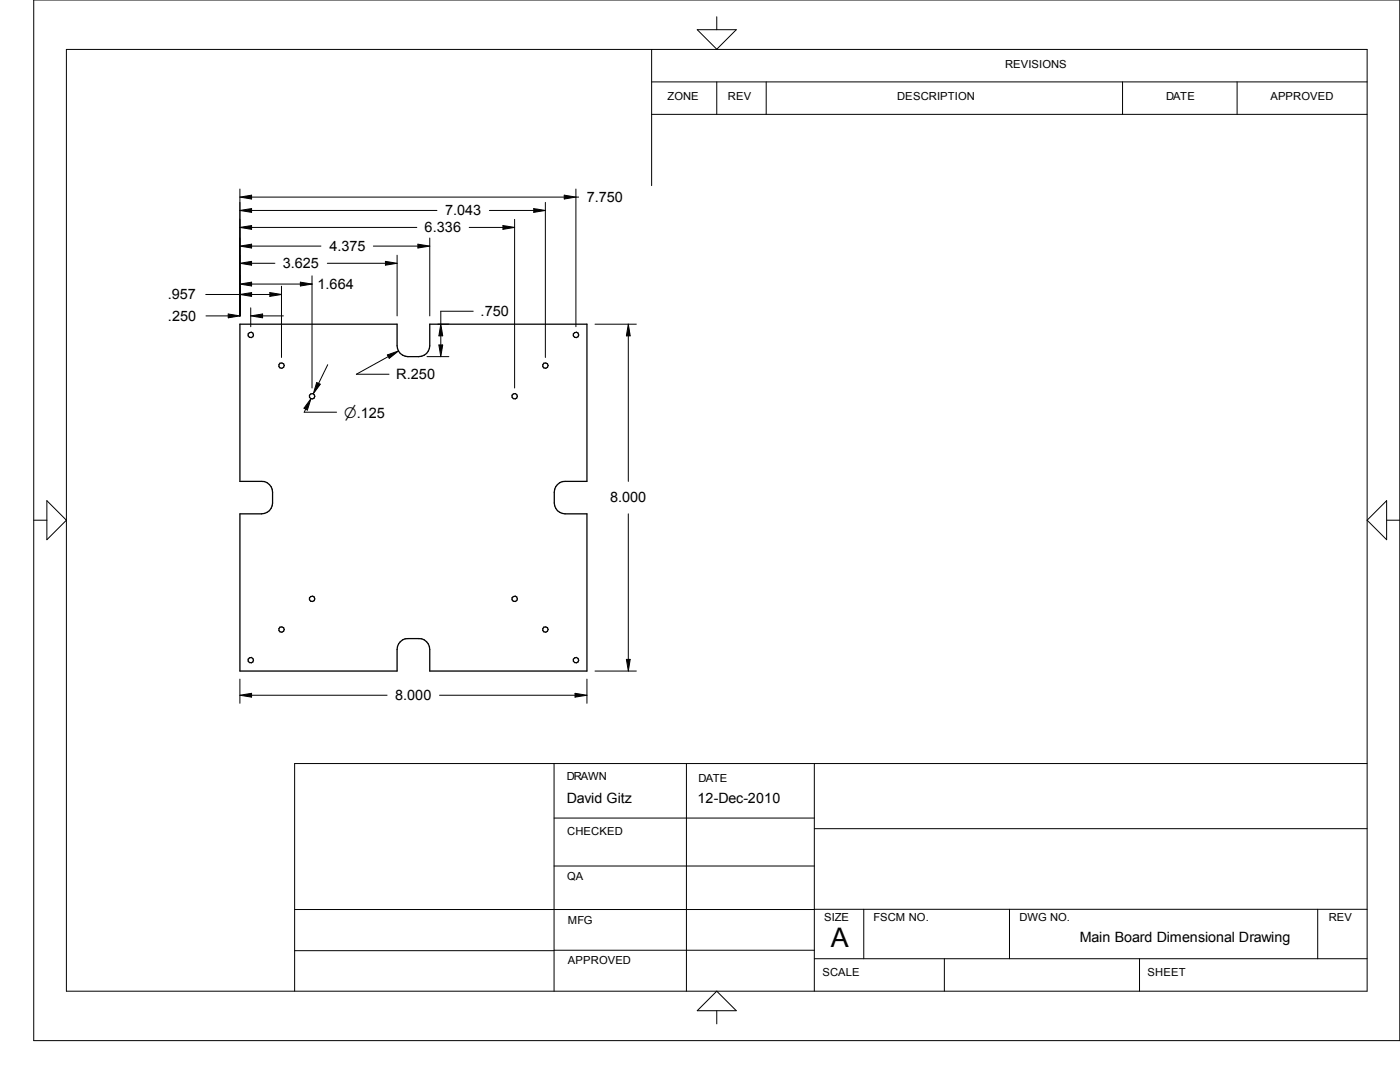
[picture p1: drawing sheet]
<svg xmlns="http://www.w3.org/2000/svg" width="279mm" height="216mm" viewBox="0 0 279 216" stroke-linecap="round" stroke-linejoin="round" font-family="sans-serif">
<g fill="none" stroke="#000" stroke-width=".25">
<path d="M47.9 64.7h31.3v4.3a2.17 2.17 0 0 0 2.2 2.2 4.1 4.1 0 0 0 3.7-.7l.4-.4 .3-1.1v-4.3h31.3v31.4h-4.3a2.17 2.17 0 0 0-2.2 2.1v2.2a2.17 2.17 0 0 0 2.2 2.1h4.3v31.4h-31.3v-4.3a2.17 2.17 0 0 0-2.2-2.2h-2.2a2.17 2.17 0 0 0-2.2 2.2v4.3h-31.3v-31.4h4.3a2.17 2.17 0 0 0 2.2-2.1v-2.2a2.17 2.17 0 0 0-2.2-2.1h-4.3z"/>
<circle cx="50" cy="66.8" r=".55"/>
<circle cx="56.2" cy="73" r=".54"/>
<circle cx="62.3" cy="79.1" r=".54"/>
<circle cx="102.7" cy="79.1" r=".54"/>
<circle cx="108.8" cy="73" r=".54"/>
<circle cx="114.9" cy="66.8" r=".54"/>
<circle cx="62.3" cy="119.5" r=".55"/>
<circle cx="102.7" cy="119.5" r=".55"/>
<circle cx="50.1" cy="131.7" r=".54"/>
<circle cx="56.2" cy="125.6" r=".54"/>
<circle cx="108.8" cy="125.6" r=".54"/>
<circle cx="114.9" cy="131.7" r=".54"/>
</g>
<g fill="none" stroke="#000" stroke-width=".2">
<path d="M6.7 0h272.7v207.6h-272.7zM13.3 9.9h259.5v187.9h-259.5zM130 16.3h142.8M130 9.9v27.1M139.1 5.9h7.8l-3.9 3.9zM143 3.3v2.6M143 16.3v6.5M152.9 16.3v6.5M224 16.3v6.5M246.9 16.3v6.5M47.9 37.7v25.3M47.9 39.3l2.3-.4v.8z"/>
<path d="M50.2 39.3h62.4M112.6 38.9l2.3 .4-2.3 .4zM114.9 37.7v27.5M114.9 39.3h.6M130 22.8h142.8M41.1 58.8h6.8M47.9 52.5l2.3-.3v.7zM47.9 42l2.3-.4v.8zM47.9 45.4l2.3-.4v.8zM47.9 49.1l2.3-.4v.8zM47.9 56.7l2.3-.4v.8zM47.9 58.8l2.3-.4v.7z"/>
<path d="M50.2 52.5h4.7M50.2 49.1h13.9M50.2 58.8h3.6M50.2 56.7h9.7M50.2 45.4h33M50.2 42h37M53.8 58.4l2.4 .4-2.4 .3zM56.2 57.1v14.2M59.9 56.3l2.4 .4-2.4 .4zM62 56.7h.3M62.3 55v22.4M65.3 52.5h11.6"/>
<path d="M74.5 49.1h8.9M76.9 52.2l2.3 .3-2.3 .4zM79.2 50.9v12.1M83.4 48.7l2.4 .4-2.4 .4zM85.8 47.5v15.5M93.6 45.4h6.8M97.7 42h8.8M100.4 45l2.3 .4-2.3 .4zM102.7 43.8v33.6M106.5 41.6l2.3 .4-2.3 .4zM108.8 40.4v30.9M41.1 63h4.5"/>
<path d="M45.6 62.7l2.3 .3-2.3 .4zM50 61.4v3.8M50 63l2.4-.3v.7zM52.4 63h4.2M62.1 79.5l-.8 2.3-.6-.4zM63.2 76.3l.7 .4-1.4 1.9zM65.4 72.8l-1.8 3.7M77.3 70.8l2.2-.8-1.8 1.5zM77.5 71.2l-6.4 3.5h6.5M85.2 71.2h4.4M87.4 64.7h2.2M87.6 68.8h.7l-.3 2.4z"/>
<path d="M88 64.7l.3 2.3h-.7zM88 67v1.8M94.4 62.1h-6.4v2.6M118.7 64.7h8.3M125.4 64.7l.4 2.3h-.8zM125.4 67v29.1M9.4 99.9l3.9 3.9-3.9 3.9zM61 81.7l-.3 .6h6.5M276.7 99.9v7.8l-3.9-3.9zM6.7 103.8h2.7M125.4 102.5v29.1M276.7 103.8h2.7"/>
<path d="M47.9 135.5v4.8M47.9 138.7l2.3-.4v.8zM50.2 138.7h27.1M87.7 138.7h27.1M114.8 138.3l2.3 .4-2.3 .4zM117.1 135.5v4.8M118.7 133.9h8.3M125 131.6h.8l-.4 2.3zM110.6 152.4v45.4M137 152.4v45.4M162.5 152.4v45.4M272.8 152.4h-214v45.4"/>
<path d="M110.6 172.8h51.9M110.6 163.2h51.9M162.5 165.4h110.3M58.8 189.7h51.8M110.6 189.6h51.9M162.5 191.3h110.3M172.4 181.4v9.9M188.5 191.3v6.5M201.5 181.4v9.9M227.4 191.3v6.5M263 181.4v9.9M272.8 181.4l-214 .1"/>
<path d="M139.1 201.7l3.9-3.9 3.9 3.9zM143 201.7v2.6"/>
</g>
<g fill="#000">
<path d="M47.9 39h2.3v.7h-2.3zM112.6 39h2.3v.7h-2.3zM47.9 52.2h2.3v.7h-2.3zM47.9 48.8h2.3v.7h-2.3zM47.9 58.4h2.3v.7h-2.3zM47.9 56.3h2.3v.8h-2.3zM47.9 45h2.3v.8h-2.3zM47.9 41.7h2.3v.7h-2.3zM53.8 58.4h2.4v.7h-2.4zM59.9 56.3h2.4v.8h-2.4zM76.9 52.2h2.3v.7h-2.3zM83.4 48.8h2.4v.7h-2.4z"/>
<path d="M100.4 45h2.3v.8h-2.3zM106.5 41.7h2.3v.7h-2.3zM45.6 62.7h2.3v.7h-2.3zM50 62.7h2.4v.7h-2.4zM60.7 79.6h1.4v2.2h-1.4zM62.6 76.4h1.3v2.1h-1.3zM77.3 70.1h2.2v1.4h-2.2zM87.6 68.8h.7v2.4h-.7zM87.6 64.7h.7v2.3h-.7zM125.1 64.7h.7v2.3h-.7zM47.9 138.4h2.3v.7h-2.3zM114.8 138.4h2.3v.7h-2.3z"/>
<path d="M125 131.6h.8v2.3h-.8z"/>
</g>
<text font-size="5.4" x="165.8" y="189">A</text>
<g font-size="2.9">
<text x="117.1" y="40.3">7.750</text>
<text x="84.8" y="46.3">6.336</text>
<text x="88.8" y="42.9">7.043</text>
<text x="56.4" y="53.5">3.625</text>
<text x="65.7" y="50">4.375</text>
<text x="33.5" y="59.7">.957</text>
<text x="63.4" y="57.6">1.664</text>
<text x="33.5" y="64">.250</text>
<text x="95.9" y="63">.750</text>
<text x="79.1" y="75.6">R.250</text>
<text x="68.7" y="83.3">n.125</text>
<text x="121.8" y="100.2">8.000</text>
<text x="78.9" y="139.7">8.000</text>
</g>
<g font-size="2.8">
<text x="113.1" y="160.3">David Gitz</text>
<text x="139.2" y="160.2">12-Dec-2010</text>
<text x="215.5" y="187.9">Main Board Dimensional Drawing</text>
</g>
<g font-size="2.2">
<text x="200.6" y="13.6">REVISIONS</text>
<text x="133.2" y="19.9">ZONE</text>
<text x="145.3" y="19.9">REV</text>
<text x="179.1" y="19.9">DESCRIPTION</text>
<text x="232.7" y="19.9">DATE</text>
<text x="253.5" y="19.9">APPROVED</text>
<text x="113.1" y="155.7">DRAWN</text>
<text x="139.4" y="156">DATE</text>
<text x="113.2" y="166.6">CHECKED</text>
<text x="113.2" y="175.7">QA</text>
<text x="113.3" y="184.4">MFG</text>
<text x="164.5" y="183.8">SIZE</text>
<text x="174.3" y="183.8">FSCM NO.</text>
<text x="203.5" y="183.8">DWG NO.</text>
<text x="265.2" y="183.8">REV</text>
<text x="113.3" y="192.4">APPROVED</text>
<text x="164.1" y="194.8">SCALE</text>
<text x="229" y="194.8">SHEET</text>
</g>
</svg>
